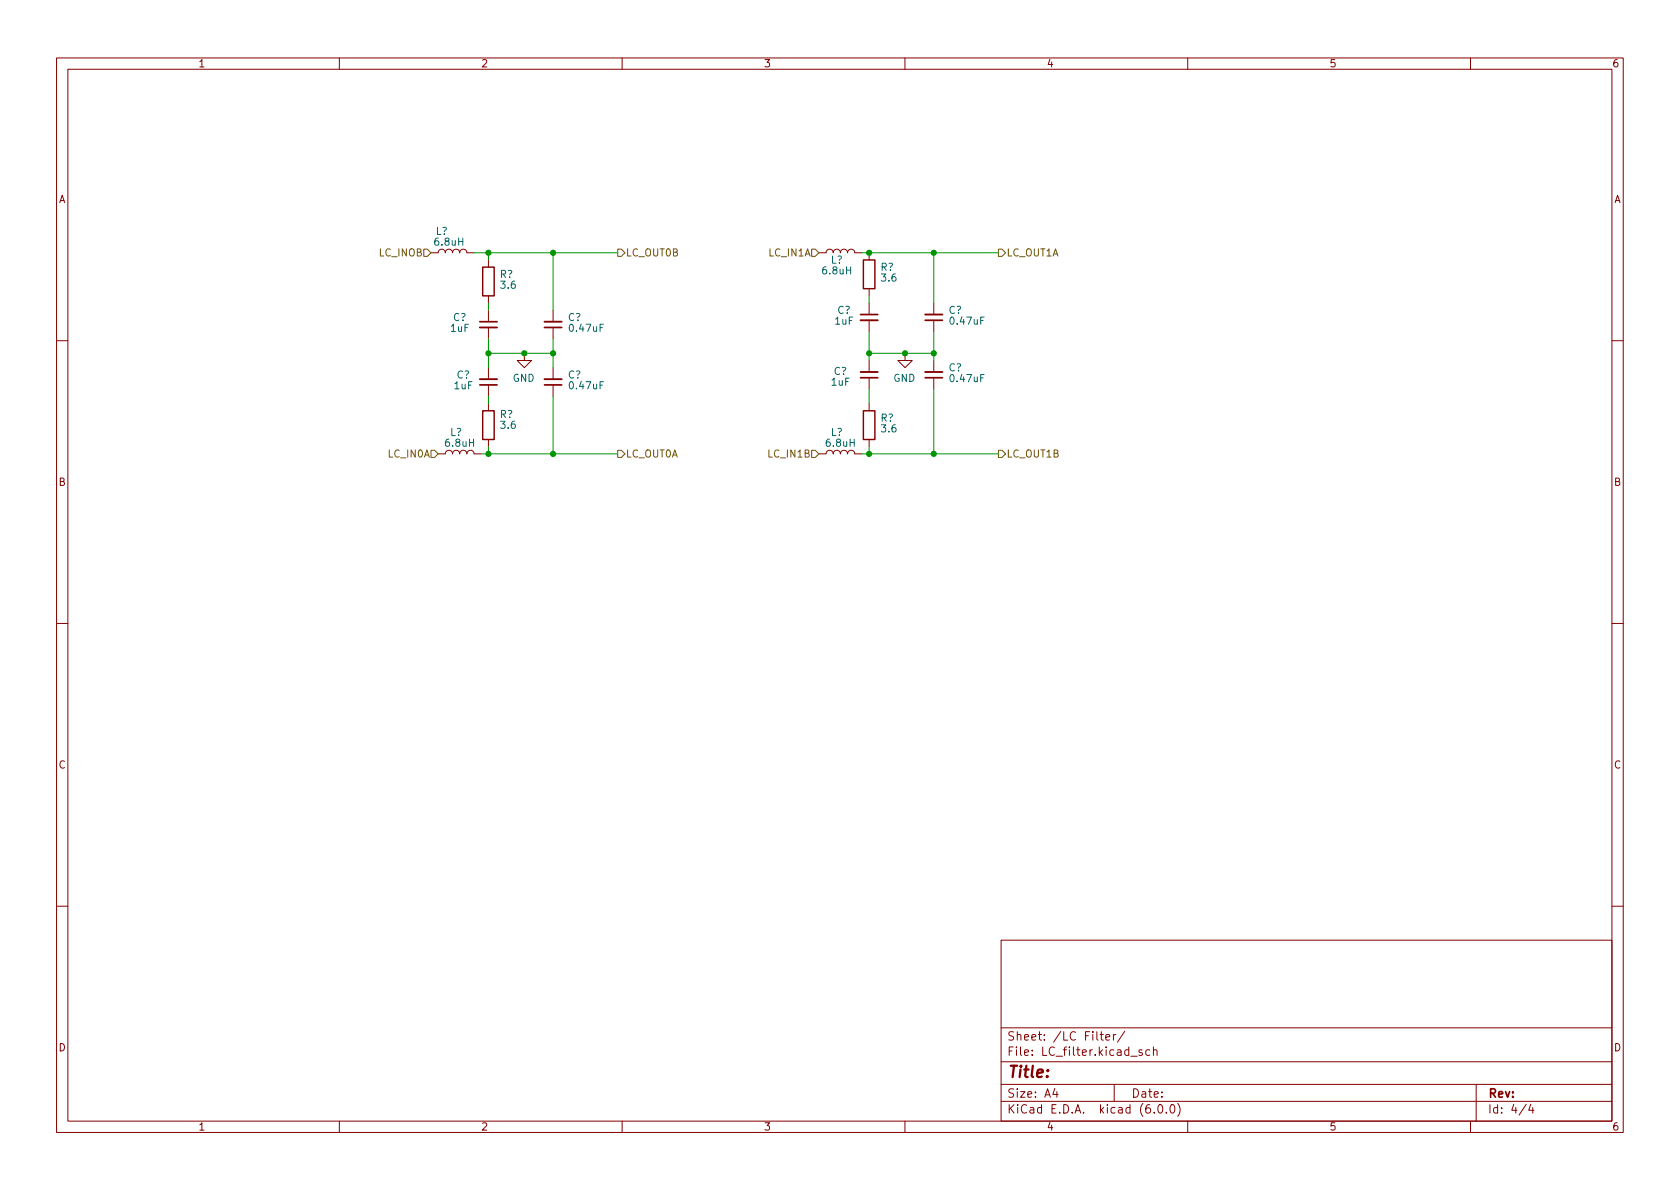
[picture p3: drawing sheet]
<svg xmlns="http://www.w3.org/2000/svg" width="297mm" height="210mm" viewBox="0 0 297 210" stroke-linecap="round" stroke-linejoin="round" font-family="sans-serif">
<g fill="none" stroke="#840000" stroke-width=".18">
<path d="M10 10.2h277v190.1h-277zM12 12.2h273v186.1h-273zM60 10.2v2M110 10.2v2M160 10.2v2M210 10.2v2M260 10.2v2M76.2 44.7h1.3a.64 .64 0 0 1 .6-.6 .64 .64 0 0 1 .6 .6 .64 .64 0 0 1 .7-.6 .64 .64 0 0 1 .6 .6 .64 .64 0 0 1 .6-.6 .64 .64 0 0 1 .7 .6 .64 .64 0 0 1 .6-.6 .64 .64 0 0 1 .6 .6h1.3M86.4 46v1.2M86.4 52.3v1.3M86.4 54.9v2M86.4 57.9v2"/>
<path d="M97.8 54.9v2M97.8 57.9v2M144.8 44.7h1.2a.64 .64 0 0 1 .7-.6 .64 .64 0 0 1 .6 .6 .64 .64 0 0 1 .7-.6 .64 .64 0 0 1 .6 .6 .64 .64 0 0 1 .6-.6 .64 .64 0 0 1 .7 .6 .64 .64 0 0 1 .6-.6 .64 .64 0 0 1 .6 .6h1.3M153.7 44.7v1.3M153.7 51v1.3M153.7 53.6v2M153.7 56.6v2.1M165.1 53.6v2M165.1 56.6v2.1M10 60.2h2M86.4 65v2.1M86.4 68.1v2"/>
<path d="M86.4 71.4v1.2M86.4 77.7v1.3M92.7 62.5v1.2h-1.3l1.3 1.3 1.3-1.3h-1.3M97.8 65v2.1M97.8 68.1v2M153.7 63.7v2.1M153.7 66.8v2M153.7 71.4v1.2M153.7 77.7v1.3M160 62.5v1.2h-1.3l1.3 1.3 1.3-1.3h-1.3M165.1 63.7v2.1M165.1 66.8v2"/>
<path d="M285 60.2h2M77.5 80.3h1.2a.64 .64 0 0 1 .7-.7 .64 .64 0 0 1 .6 .7 .64 .64 0 0 1 .6-.7 .64 .64 0 0 1 .7 .7 .64 .64 0 0 1 .6-.7 .64 .64 0 0 1 .6 .7 .64 .64 0 0 1 .7-.7 .64 .64 0 0 1 .6 .7h1.3M144.8 80.3h1.2a.64 .64 0 0 1 .7-.7 .64 .64 0 0 1 .6 .7 .64 .64 0 0 1 .7-.7 .64 .64 0 0 1 .6 .7 .64 .64 0 0 1 .6-.7 .64 .64 0 0 1 .7 .7 .64 .64 0 0 1 .6-.7 .64 .64 0 0 1 .6 .7h1.3M10 110.2h2M285 110.2h2M10 160.2h2M177 166.3h108v32h-108zM285 160.2h2M60 198.3v2M110 198.3v2M160 198.3v2M177 194.8h108"/>
<path d="M177 191.8h108M177 187.8h108M177 181.8h108M186.5 192.5l-.4 1h1M186.9 193v1M194.5 182.9h.6M194.7 182.4v1.3l.4 .2M195.5 183.4l.7-.1-.1-.3-.4-.1-.2 .2 .1 .8h.5M196.9 182.9v1M197 191.8v3M197.3 182.9l-.3 .1-.1 .2M198.9 182.4l-1.3 1.9"/>
<path d="M199.9 186.8h1.2M201.9 185.7l-.3-.1-.2 .2v.3l.5 .1v.4h-.5M203.3 185.7l-.4-.1-.3 .3v.4l.1 .3h.6M203.9 185.8l.2-.2 .4 .1 .1 .9M203.9 185.1v1.5M204.1 196.7v.1M204.9 195.4l.2-.1a.81 .81 0 0 1 .6 .7 .81 .81 0 0 1-.3 .8h-.2a.81 .81 0 0 1-.6-.6 .81 .81 0 0 1 .3-.8zM206.2 196.7v.1M207.1 195.4l.1-.1a.81 .81 0 0 1 .6 .7 .81 .81 0 0 1-.3 .8h-.1a.81 .81 0 0 1-.6-.6 .81 .81 0 0 1 .3-.8zM208.2 195.1a1.72 1.72 0 0 1 0 2.3M210 198.3v2M260 198.3v2"/>
<path d="M261 191.8v6.5M269.9 195.3l-1.3 1.9M270.6 195.3l-.3 1h.9M271 195.8v1"/>
</g>
<path d="M84.8 57.9h3.1M96.3 56.9h3M152.1 56.6h3.1M163.6 55.6h3M84.8 67.1h3.1M96.3 67.1h3M152.1 65.8h3.1M163.6 65.8h3" fill="none" stroke="#840000" stroke-width=".33"/>
<path d="M84.8 56.9h3.1M96.3 57.9h3M152.1 55.6h3.1M163.6 56.6h3M84.8 68.1h3.1M96.3 68.1h3M152.1 66.8h3.1M163.6 66.8h3" fill="none" stroke="#840000" stroke-width=".3"/>
<path d="M85.3 47.2h2.1v5.1h-2.1zM152.7 46h2v5h-2zM85.3 72.6h2.1v5.1h-2.1zM152.7 72.6h2v5.1h-2z" fill="none" stroke="#840000" stroke-width=".25"/>
<path d="M74.9 44.1h.7l.6 .6-.6 .6h-.7zM109.2 44.1h.7l.6 .6-.6 .6h-.7zM143.5 44.1h.6l.7 .6-.7 .6h-.6zM176.5 44.1h.7l.6 .6-.6 .6h-.7zM76.2 79.6h.6l.7 .7-.7 .6h-.6zM109.2 79.6h.7l.6 .7-.6 .6h-.7zM143.5 79.6h.6l.7 .7-.7 .6h-.6zM176.5 79.6h.7l.6 .7-.6 .6h-.7z" fill="none" stroke="#725600" stroke-width=".18"/>
<g fill="none" stroke="#009600" stroke-width=".18">
<path d="M83.8 44.7h25.4M86.4 44.7v1.3M86.4 53.6v1.3M86.4 59.9v5.1M97.8 44.7v10.2M97.8 59.9v5.1M152.4 44.7h24.1M153.7 52.3v1.3M153.7 58.7v5M165.1 44.7v8.9M165.1 58.7v5M86.4 70.1v1.3"/>
<path d="M86.4 79v1.3M86.4 62.5h11.4M97.8 70.1v10.2M153.7 68.8v2.6M153.7 79v1.3M153.7 62.5h11.4M165.1 68.8v11.5M85.1 80.3h24.1M152.4 80.3h24.1"/>
</g>
<g fill="#009600" stroke="#009600" stroke-width=".18">
<circle cx="153.7" cy="44.7" r=".46"/>
<circle cx="153.7" cy="80.3" r=".46"/>
<circle cx="160" cy="62.5" r=".46"/>
<circle cx="153.7" cy="62.5" r=".46"/>
<circle cx="165.1" cy="80.3" r=".46"/>
<circle cx="165.1" cy="62.5" r=".46"/>
<circle cx="165.1" cy="44.7" r=".46"/>
<circle cx="97.8" cy="44.7" r=".46"/>
<circle cx="86.4" cy="80.3" r=".46"/>
<circle cx="92.7" cy="62.5" r=".46"/>
<circle cx="97.8" cy="62.5" r=".46"/>
<circle cx="86.4" cy="44.7" r=".46"/>
<circle cx="97.8" cy="80.3" r=".46"/>
<circle cx="86.4" cy="62.5" r=".46"/>
</g>
<text font-size="2.8" fill="#840000" x="178" y="190.6">Title:</text>
<g font-size="2.1" fill="#840000">
<text x="178" y="184">Sheet: /LC Filter/</text>
<text x="178" y="186.7">File: LC_filter.kicad_sch</text>
<text x="178" y="196.9">KiCad E.D.A. kicad (6.0.0)</text>
<text x="178" y="194.1">Size: A4</text>
<text x="200" y="194.1">Date:</text>
<text x="263" y="194.1">Rev:</text>
<text x="263" y="196.9">Id: 4/4</text>
</g>
<g font-size="1.8" fill="#840000">
<text x="35" y="11.9">1</text>
<text x="85" y="11.9">2</text>
<text x="135" y="11.9">3</text>
<text x="185" y="11.9">4</text>
<text x="235" y="11.9">5</text>
<text x="285" y="11.9">6</text>
<text x="10.3" y="35.9">A</text>
<text x="285.3" y="35.9">A</text>
<text x="10.3" y="85.9">B</text>
<text x="285.3" y="85.9">B</text>
<text x="10.3" y="135.9">C</text>
<text x="285.3" y="135.9">C</text>
<text x="10.3" y="185.9">D</text>
<text x="285.3" y="185.9">D</text>
<text x="35" y="199.9">1</text>
<text x="85" y="199.9">2</text>
<text x="135" y="199.9">3</text>
<text x="185" y="199.9">4</text>
<text x="235" y="199.9">5</text>
<text x="285" y="199.9">6</text>
</g>
<g font-size="1.8" fill="#006464">
<text x="77" y="41.5">L?</text>
<text x="77" y="43.4">6.8uH</text>
<text x="146.9" y="46.6">L?</text>
<text x="155.7" y="47.9">R?</text>
<text x="88.4" y="49.1">R?</text>
<text x="88.6" y="51">3.6</text>
<text x="145.5" y="48.5">6.8uH</text>
<text x="155.9" y="49.8">3.6</text>
<text x="79.7" y="58.7">1uF</text>
<text x="80.1" y="56.8">C?</text>
<text x="100.4" y="56.8">C?</text>
<text x="100.8" y="58.7">0.47uF</text>
<text x="147.7" y="57.4">1uF</text>
<text x="148" y="55.5">C?</text>
<text x="167.7" y="55.5">C?</text>
<text x="168.2" y="57.4">0.47uF</text>
<text x="167.7" y="65.7">C?</text>
<text x="80.3" y="68.8">1uF</text>
<text x="80.7" y="66.9">C?</text>
<text x="90.6" y="67.5">GND</text>
<text x="100.4" y="66.9">C?</text>
<text x="100.8" y="68.8">0.47uF</text>
<text x="147" y="68.2">1uF</text>
<text x="147.4" y="66.3">C?</text>
<text x="157.9" y="67.5">GND</text>
<text x="168.2" y="67.6">0.47uF</text>
<text x="79.6" y="77.1">L?</text>
<text x="88.4" y="73.9">R?</text>
<text x="88.6" y="75.8">3.6</text>
<text x="146.9" y="77.1">L?</text>
<text x="155.7" y="74.5">R?</text>
<text x="155.9" y="76.4">3.6</text>
<text x="78.9" y="79">6.8uH</text>
<text x="146.2" y="79">6.8uH</text>
</g>
<g font-size="1.8" fill="#725600">
<text x="67.1" y="45.3">LC_INOB</text>
<text x="110.6" y="45.3">LC_OUT0B</text>
<text x="136" y="45.3">LC_IN1A</text>
<text x="177.9" y="45.3">LC_OUT1A</text>
<text x="68.7" y="80.9">LC_IN0A</text>
<text x="110.6" y="80.9">LC_OUT0A</text>
<text x="136" y="80.9">LC_IN1B</text>
<text x="177.9" y="80.9">LC_OUT1B</text>
</g>
</svg>
